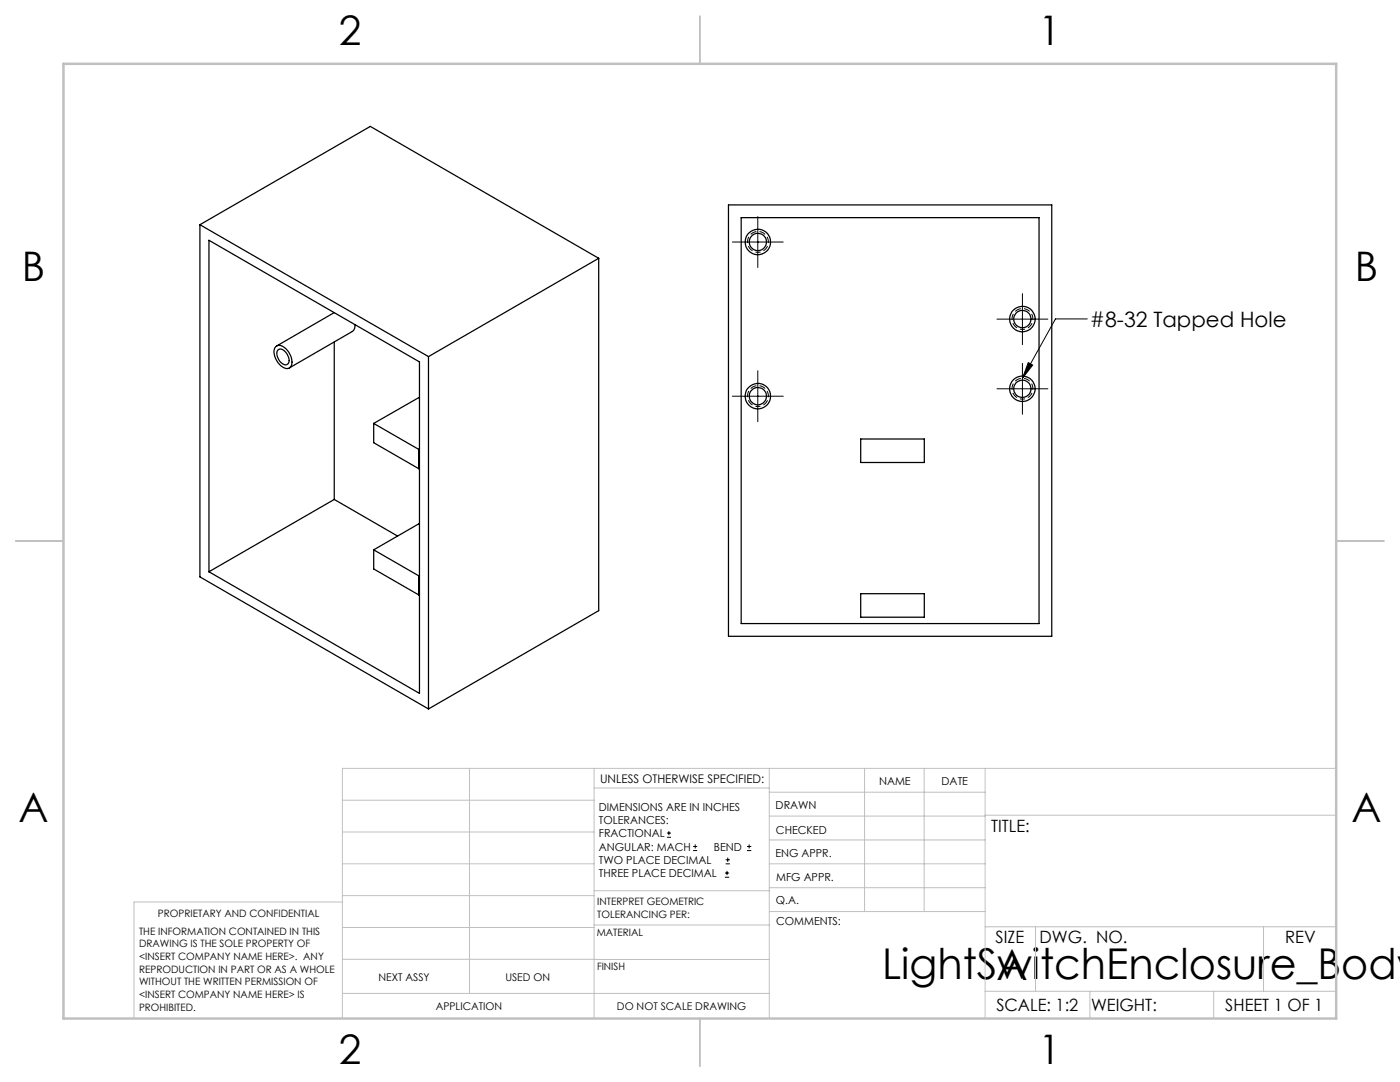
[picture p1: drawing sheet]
<svg xmlns="http://www.w3.org/2000/svg" width="279mm" height="216mm" viewBox="0 0 279 216" stroke-linecap="round" stroke-linejoin="round" font-family="sans-serif">
<g fill="none" stroke="#000" stroke-width=".2">
<path d="M146.2 48.3h10.1M151.2 43.2v10.2M204 58.6v10.2M146.2 79.1h10.1M151.2 74v10.1M199 77.6h10.1M199 63.7h10.1M204 72.5v10.2M205.2 72.4l.9 .4-2.1 2.7zM217 63.6h-6.4l-6.6 11.9M133.1 167.1h.8M133.1 166.2h.8"/>
<path d="M133.5 165.8v.9M138.3 169.7h.8M138.3 168.9h.8M138.7 168.5v.8M144.7 175h.8M144.7 174.2h.8M144.8 172.4h.9M144.8 171.6h.9M145.1 173.8v.8M145.2 171.1v.9M149.1 169.7h.8M149.1 168.9h.8"/>
<path d="M149.5 168.5v.8"/>
</g>
<path d="M151.3 50.4a2.08 2.08 0 0 1-1.9-3.1 2.08 2.08 0 0 1 3.6-.2 2.08 2.08 0 0 1-1.5 3.2l-.2 .1M204.1 79.6a2.08 2.08 0 0 1-1.9-3 2.08 2.08 0 0 1 3.6-.2 2.08 2.08 0 0 1-1.5 3.2h-.2M204.1 65.7a2.08 2.08 0 0 1-1.9-3 2.08 2.08 0 0 1 3.6-.2 2.08 2.08 0 0 1-1.5 3.2h-.2M151.3 81.1a2.08 2.08 0 0 1-1.9-3.1 2.08 2.08 0 0 1 3.6-.1 2.08 2.08 0 0 1-1.5 3.2h-.2" fill="none" stroke="#000" stroke-width=".2" stroke-dasharray="1.3 .6" stroke-dashoffset=".8" stroke-linecap="butt"/>
<g fill="none" stroke="#c0c0c0" stroke-width=".2">
<path d="M68.3 159.7h50.3M93.7 153.3v44.9M118.6 153.3v49.9M118.6 157.2h34.9M153.5 153.3v49.9M153.5 158.1h43.1M172.5 153.3v28.6M184.4 153.3v28.6M196.6 153.3v49.9M266.7 153.3h-198.4v49.9M68.3 178.7h50.3M68.3 172.4h50.3"/>
<path d="M68.3 166h50.3M68.3 180h-41.6v23.2M118.6 177.7h35M153.5 167.6h43.1M153.5 162.8h43.1M153.5 172.4h43.1M153.5 177.1h43.1M196.6 162.7h70.1M68.3 198.2h85.2M68.3 191.4l85.2 .1M68.3 185.1h50.3M118.6 184.6h35"/>
<path d="M153.6 181.9h43M196.6 197.8h70.1M196.6 184.9h70.1M206.7 184.9v12.9M217.5 197.8v5.4M242.2 197.8v5.4M252.2 184.9v12.9"/>
</g>
<path d="M139.7 3.2v9.5M3.1 107.9h9.6M266.7 107.9h9.5M139.7 203.2v9.6" fill="none" stroke="#c0c0c0" stroke-width=".25"/>
<path d="M12.7 12.7h254v190.5h-254z" fill="none" stroke="#c0c0c0" stroke-width=".5"/>
<path d="M205.2 72.4l.9 .4-2.1 2.7z" fill="#000"/>
<g fill="none" stroke="#000" stroke-width=".25">
<path d="M39.9 44.8v70.3l45.6 26.4M39.9 44.8l45.6 26.4M39.9 44.8l34-19.6 45.6 26.3M41.7 47.9l42 24.3v66.2l-42-24.3zM119.5 51.5l-34 19.7M119.5 51.5v70.3l-34 19.7M145.4 40.9h64.5v86.1h-64.5zM147.9 43.4h59.5v81h-59.5zM55 69.2a1.62 1.62 0 0 1 2.3 .7 3.1 3.1 0 0 1 .7 3.3 1.23 1.23 0 0 1-1.9-.2 3.4 3.4 0 0 1-1.2-3.6zM55.4 69.9l.2-.2a1.56 1.56 0 0 1 1.8 1.2 1.13 1.13 0 0 1-.4 1.9 2.31 2.31 0 0 1-1.6-2.9zM66.7 62.4l-11.5 6.6M66.7 68.3v31.4"/>
<path d="M70.8 64.8l-.1 1-.4 .3-12.6 7.3M83.7 79.4l-.1-.1-9 5.2M85.5 71.2v70.3M66.7 99.7l12.6 7.3M66.7 99.7l-25 14.4M74.6 84.5v3.8l9 5.2M74.6 84.5l9 5.2M83.6 89.7v3.8M83.7 93.5h-.1M83.7 89.6l-.1 .1M171.8 87.6h12.7v4.7h-12.7zM74.6 109.7v3.8l9 5.2"/>
<path d="M74.6 109.7l9 5.2M83.6 114.9v3.8M83.7 104.6l-.1-.1-9 5.2M83.7 114.8l-.1 .1M83.7 118.6l-.1 .1M171.8 118.5h12.7v4.7h-12.7z"/>
<circle cx="151.2" cy="48.3" r="1.72"/>
<circle cx="151.2" cy="48.3" r="2.53"/>
<circle cx="151.2" cy="79" r="1.72"/>
<circle cx="151.2" cy="79.1" r="2.53"/>
<circle cx="204" cy="77.6" r="2.54"/>
<circle cx="204" cy="63.7" r="2.54"/>
<circle cx="204" cy="63.7" r="1.73"/>
<circle cx="204" cy="77.6" r="1.73"/>
</g>
<g font-size="8.5">
<text x="176" y="195.4">LightSwitchEnclosure_Body</text>
<text x="198.9" y="195.5">A</text>
</g>
<g font-size="8.1">
<text x="67.6" y="8.9">2</text>
<text x="207.3" y="8.9">1</text>
<text x="4.4" y="56.2">B</text>
<text x="270.4" y="56.2">B</text>
<text x="3.7" y="164.1">A</text>
<text x="269.7" y="164.1">A</text>
<text x="67.6" y="212.4">2</text>
<text x="207.3" y="212.4">1</text>
</g>
<text font-size="4.2" x="217.5" y="65.3">#8-32 Tapped Hole</text>
<g font-size="3.4">
<text x="197.8" y="166">TITLE:</text>
<text x="198.7" y="188.1">SIZE</text>
<text x="207.5" y="188.1">DWG. NO.</text>
<text x="256.5" y="188.2">REV</text>
<text x="198.8" y="201.7">SCALE: 1:2</text>
<text x="217.7" y="201.8">WEIGHT:</text>
<text x="244.5" y="201.7">SHEET 1 OF 1</text>
</g>
<text font-size="2.4" x="119.8" y="156.2">UNLESS OTHERWISE SPECIFIED:</text>
<g font-size="2.2">
<text x="119.5" y="161.8">DIMENSIONS ARE IN INCHES</text>
<text x="154.8" y="161.4">DRAWN</text>
<text x="175.4" y="156.6">NAME</text>
<text x="187.9" y="156.7">DATE</text>
<text x="119.5" y="164.4">TOLERANCES:</text>
<text x="119.5" y="167.1">FRACTIONAL</text>
<text x="154.9" y="166.3">CHECKED</text>
<text x="119.5" y="169.7">ANGULAR: MACH</text>
<text x="119.5" y="172.4">TWO PLACE DECIMAL</text>
<text x="142.5" y="169.7">BEND</text>
<text x="154.8" y="171">ENG APPR.</text>
<text x="119.5" y="175">THREE PLACE DECIMAL</text>
<text x="154.9" y="175.7">MFG APPR.</text>
<text x="154.9" y="180.4">Q.A.</text>
<text x="154.9" y="184.6">COMMENTS:</text>
</g>
<g font-size="2.1">
<text x="75.5" y="195.7">NEXT ASSY</text>
<text x="100.9" y="195.7">USED ON</text>
<text x="86.9" y="201.5">APPLICATION</text>
<text x="123.1" y="201.6">DO NOT SCALE DRAWING</text>
</g>
<g font-size="2">
<text x="31.5" y="182.9">PROPRIETARY AND CONFIDENTIAL</text>
<text x="119.2" y="180.6">INTERPRET GEOMETRIC</text>
<text x="119.2" y="183.1">TOLERANCING PER:</text>
<text x="27.8" y="186.5">THE INFORMATION CONTAINED IN THIS</text>
<text x="27.8" y="189">DRAWING IS THE SOLE PROPERTY OF</text>
<text x="27.8" y="191.6">&lt;INSERT COMPANY NAME HERE&gt;. ANY</text>
<text x="119.1" y="186.7">MATERIAL</text>
<text x="27.8" y="194.1">REPRODUCTION IN PART OR AS A WHOLE</text>
<text x="27.8" y="196.6">WITHOUT THE WRITTEN PERMISSION OF</text>
<text x="119.1" y="193.5">FINISH</text>
<text x="27.8" y="199.1">&lt;INSERT COMPANY NAME HERE&gt; IS</text>
<text x="27.8" y="201.7">PROHIBITED.</text>
</g>
</svg>
